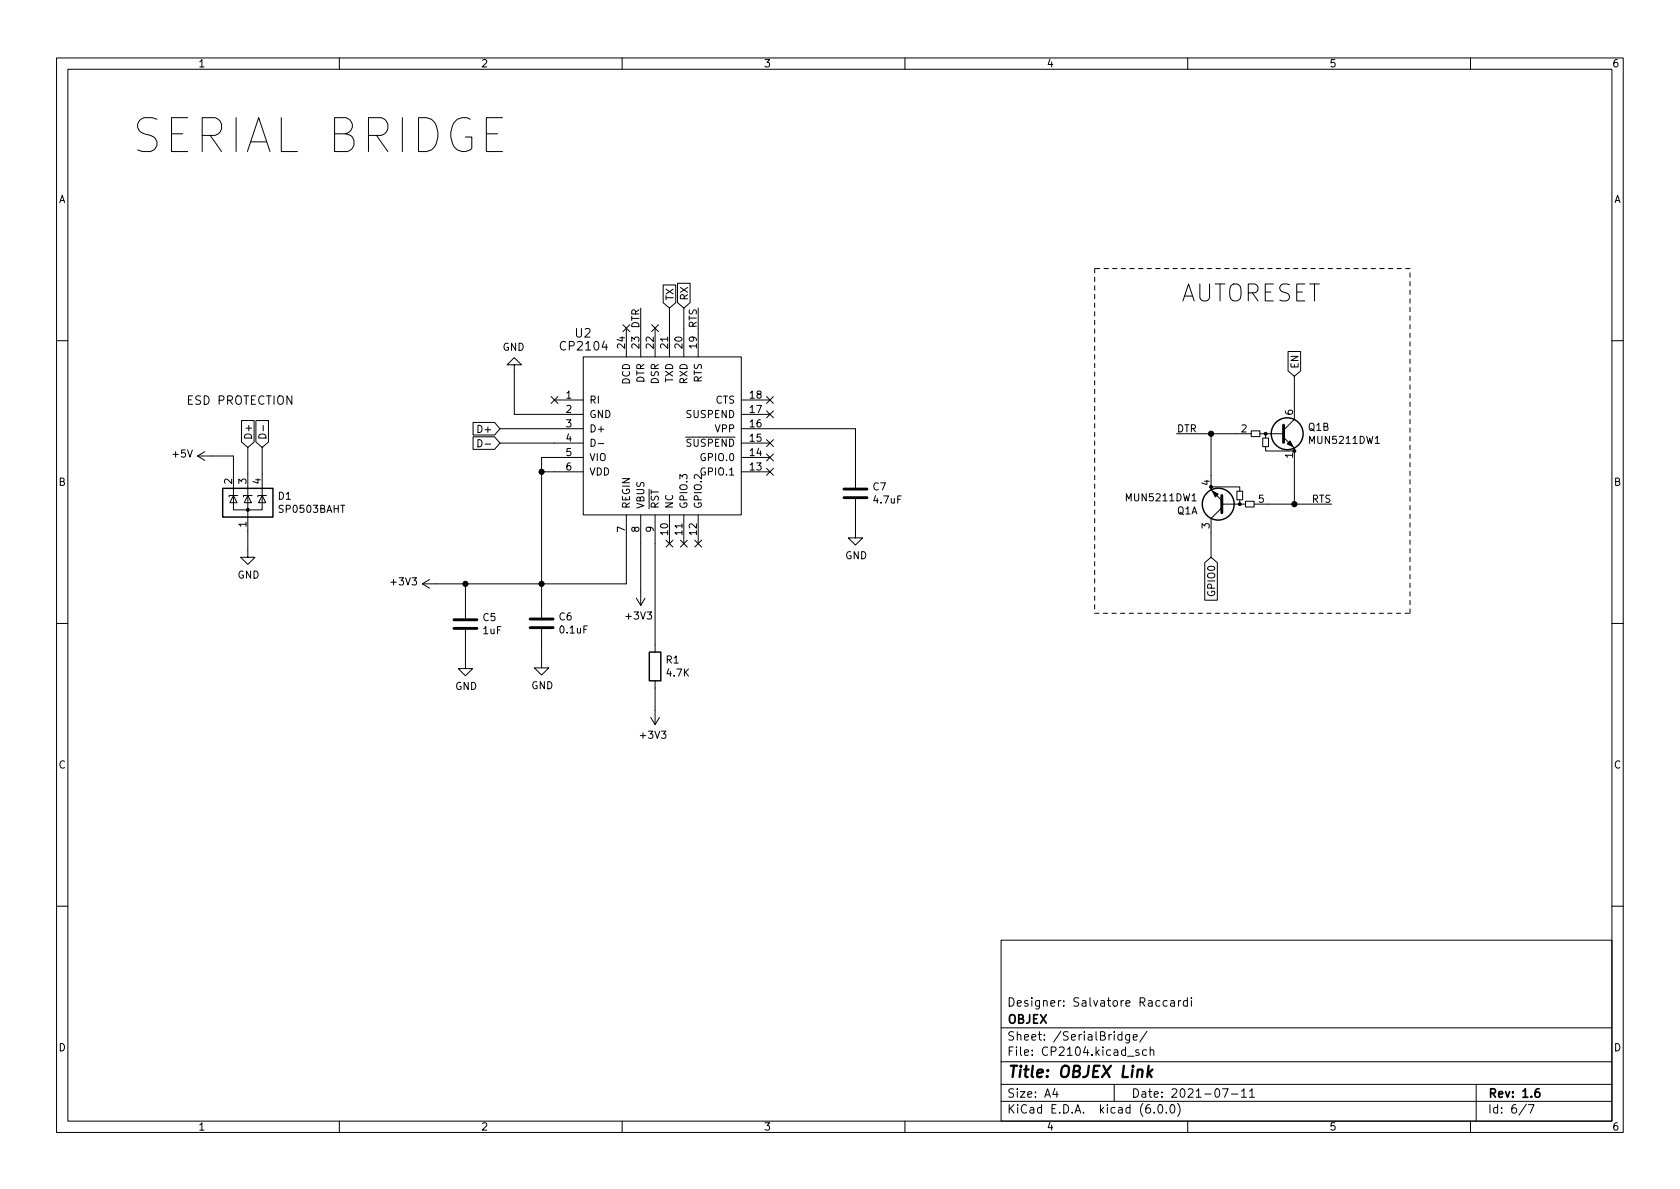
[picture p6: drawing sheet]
<svg xmlns="http://www.w3.org/2000/svg" width="297mm" height="210mm" viewBox="0 0 297 210" stroke-linecap="round" stroke-linejoin="round" font-family="sans-serif">
<g fill="none" stroke="#000" stroke-width=".18">
<path d="M10 10.2h277v190.1h-277zM12 12.2h273v186.1h-273zM60 10.2v2M110 10.2v2M160 10.2v2M210 10.2v2M260 10.2v2M110.1 57.4l1.3 1.2M110.7 58v5.1M111.4 57.4l-1.3 1.2M113.3 54.5v8.6M115.2 57.4l1.2 1.2"/>
<path d="M115.8 58v5.1M116.4 57.4l-1.2 1.2M117.3 50.4h2.2v3.1l-1.1 1-1.1-1zM118.4 54.5v8.6M119.8 50.1h2.2v3.4l-1.1 1-1.1-1zM120.9 54.5v8.6M123.4 54.5v8.6M10 60.2h2M36.2 79.9l-1.3 .7M42.7 74.4h2.2v3.8l-1.1 .9-1.1-.9zM43.8 79.1v19.4h1.3l-1.3 1.3-1.3-1.3h1.3M45.2 74.4h2.3v3.8l-1.1 .9-1.2-.9z"/>
<path d="M45.9 76.9a.66 .66 0 0 1 .8-.1 .66 .66 0 0 1 .3 .7h-1.2zM46.4 79.1v8.5M46.5 75.2v1M83.6 77.2h3.8l1 1.2-1 1.1h-3.8zM83.6 74.7h3.8l1 1.1-1 1.1h-3.8zM84.5 77.7a.64 .64 0 0 1 .7 .7 .64 .64 0 0 1-.7 .6zM85.8 78.5h.9M88.4 78.4h14.7M88.4 75.8h14.7M90.9 64.5h1.3l-1.3-1.3-1.2 1.3h1.2v8.8h12.2M97.4 70.1l1.3 1.2M98 70.7h5.1"/>
<path d="M98.7 70.1l-1.3 1.2M103.1 63.1h28v28h-28zM104.5 77.7a.64 .64 0 0 1 .8 .6 .64 .64 0 0 1-.8 .6zM105.8 78.4h1M131.1 70.7h5M131.1 78.4h5M131.1 75.8h20.2v10.4M131.1 73.3h5M135.5 77.7l1.3 1.3M135.5 72.7l1.3 1.2M135.5 70.1l1.3 1.2M136.8 77.7l-1.3 1.3"/>
<path d="M136.8 72.7l-1.3 1.2M136.8 70.1l-1.3 1.2M208 76.7h13.2M214.1 76.7v9.9l1.9 1.9M221.2 76.2h1.6v1h-1.6zM222.8 76.7h4M223.3 77.5h1v1.5h-1zM223.8 79v.8h5.1M223.8 76.7v.8M226.9 77.3l2 1.9v9.9M227.7 62.2h2.3v3.4l-1.1 .9-1.2-.9zM228.9 66.5v7.7l-2 1.9"/>
<path d="M285 60.2h2M34.9 80.6h6.4v7M34.9 80.6l1.3 .8M41.3 87.6v2.6h5.1v-2.6M41.3 87.6l.6 1.3h-1.3zM42 87.6h-1.5v.3M43.8 87.6l.6 1.3h-1.2zM44.6 87.6h-1.5v.3M46.4 87.6l.6 1.3h-1.3zM47.1 87.6h-1.5v.3M95.8 83.4h7.3M103.1 80.9h-7.3v28.3"/>
<path d="M110.7 91.1v12.1h-36M113.3 91.1v16M115.8 91.1v24.2M117.8 95.5l1.2 1.2M118.4 91.1v5M119 95.5l-1.2 1.2M120.3 95.5l1.2 1.2M120.9 91.1v5M121.5 95.5l-1.2 1.2M122.8 95.5l1.3 1.2M123.4 91.1v5M124.1 95.5l-1.3 1.2"/>
<path d="M131.1 83.4h5M131.1 80.9h5M135.5 80.3l1.3 1.2M135.5 82.8l1.3 1.2M136.8 80.3l-1.3 1.2M136.8 82.8l-1.3 1.2M151.3 88.3v6.8h1.2l-1.2 1.3-1.3-1.3h1.3M213 99.5l1.1-1 1.1 1v6.6h-2.2zM214.1 86.1h5.1v.8M216 89.8l-1.9 1.9v6.8M216.2 89.1h4M218.7 86.9h1v1.5h-1z"/>
<path d="M219.2 88.4v.7M220.2 88.6h1.5v1.1h-1.5zM221.7 89.1h13.8M10 110.2h2M74.7 103.2l1.2 .8M75.9 102.5l-1.2 .7M82.3 111.4v6.8h1.3l-1.3 1.3-1.3-1.3h1.3M82.3 103.2v6.1M95.8 111.2v6.9h1.2l-1.2 1.3-1.3-1.3h1.3M112.5 105.8l.8 1.3M114 105.8l-.7 1.3M285 110.2h2"/>
<path d="M115.1 126.9l.7 1.2M115.8 120.4v7.7M116.6 126.9l-.8 1.2M10 160.2h2M177 166.3h108v32h-108zM206.4 177l-.5-.1-.3 .3v.4l.2 .3h.6M207 177h.6v.9M207.6 177.3l-.5 .1a.29 .29 0 0 0-.2 .2 .29 .29 0 0 0 .2 .3h.5M208.4 176.9v1M208.8 176.9l-.3 .1-.1 .2M209.9 177l-.4-.1-.3 .3v.4l.2 .3h.5M209.9 176.4v1.5"/>
<path d="M210.6 176.4v.2M210.6 176.9v1M285 160.2h2M60 198.3v2M110 198.3v2M160 198.3v2M177 194.8h108M177 191.8h108M177 187.8h108M177 181.8h108M186.5 192.5l-.4 1h1M186.9 193v1"/>
<path d="M197 191.8v3M198.4 183l-.5-.1-.3 .3v.4l.2 .3h.6M198.4 182.4v1.5M199.7 182.9v1.2l-.3 .3h-.3M199.7 183l-.4-.1-.3 .3v.4l.1 .3h.6M200.4 183.4l.7-.1-.1-.3-.4-.1-.2 .2v.8h.6M201.4 185.7l-.4-.1-.2 .2 .1 .3 .5 .1v.4h-.6M202.7 185.7l-.4-.1-.3 .3v.4l.1 .3h.6M202.8 182.4l-1.3 1.9M203.4 185.8l.2-.2 .3 .1 .1 .9M203.4 185.1v1.5M204.1 196.7v.1"/>
<path d="M204.9 195.4l.2-.1a.81 .81 0 0 1 .6 .7 .81 .81 0 0 1-.3 .8h-.2a.81 .81 0 0 1-.6-.6 .81 .81 0 0 1 .3-.8zM206.2 196.7v.1M207.1 195.4l.1-.1a.81 .81 0 0 1 .6 .7 .81 .81 0 0 1-.3 .8h-.1a.81 .81 0 0 1-.6-.6 .81 .81 0 0 1 .3-.8zM208.2 195.1a1.72 1.72 0 0 1 0 2.3M210 198.3v2M216.1 192.5h1l-.6 1.5M217.7 193.5h1.2M219.5 193l.4-.5v1.5M219.5 194h.9M220.9 193l.5-.5v1.5M220.9 194h.9M260 198.3v2"/>
<path d="M261 191.8v6.5M269.9 195.3l-1.3 1.9M270.2 195.3h1l-.6 1.5"/>
</g>
<path d="M272.1 192.5a.59 .59 0 0 0-.7 .7v.5l.2 .3h.4l.2-.1 .1-.5-.2-.2-.4-.1-.3 .3" fill="none" stroke="#000" stroke-width=".3"/>
<path d="M203.1 188.5l-.3 2M203.1 189.7l.5 .8M203.8 189.1l-.9 .8" fill="none" stroke="#000" stroke-width=".4"/>
<path d="M226.9 75.2v3M149.2 88h4.1M149.2 86.5h4.1M216 87.6v3.1M80.3 111.1h4M80.3 109.6h4M93.7 111h4.1M93.7 109.5h4.1" fill="none" stroke="#000" stroke-width=".51"/>
<g fill="none" stroke="#000" stroke-width=".25">
<path d="M39.4 86.4h8.9v5h-8.9zM114.8 115.3h2v5.1h-2z"/>
<circle cx="227.6" cy="76.7" r="2.82"/>
<circle cx="215.4" cy="89.1" r="2.82"/>
</g>
<g fill="#000" stroke="#000" stroke-width=".18">
<path d="M227.6 78.5l.5-.5 .5 1zM214.4 86.9l1 .5-.5 .5z"/>
<circle cx="214.1" cy="76.7" r=".46"/>
<circle cx="223.8" cy="76.7" r=".25"/>
<circle cx="228.9" cy="79.8" r=".25"/>
<circle cx="43.8" cy="90.2" r=".25"/>
<circle cx="95.8" cy="83.4" r=".46"/>
<circle cx="219.2" cy="89.1" r=".25"/>
<circle cx="228.9" cy="89.1" r=".46"/>
<circle cx="82.3" cy="103.2" r=".46"/>
<circle cx="95.8" cy="103.2" r=".46"/>
</g>
<path d="M193.5 47.5v61M249.3 47.5h-55.8M193.5 108.5h55.8M249.3 108.5v-61" fill="none" stroke="#000" stroke-width=".18" stroke-dasharray=".8 .8"/>
<text font-size="8.3" x="23.1" y="27.1">SERIAL BRIDGE</text>
<text font-size="4.2" x="208.8" y="53.4">AUTORESET</text>
<text font-size="2.8" x="178" y="190.6">Title: OBJEX Link</text>
<g font-size="2.1">
<text x="101.7" y="59.7">U2</text>
<text x="99.4" y="62">CP2104</text>
<text x="32.9" y="71.6">ESD PROTECTION</text>
<text x="178" y="178">Designer: Salvatore Raccardi</text>
<text x="178" y="184">Sheet: /SerialBridge/</text>
<text x="178" y="181">OBJEX</text>
<text x="178" y="186.7">File: CP2104.kicad_sch</text>
<text x="178" y="196.9">KiCad E.D.A. kicad (6.0.0)</text>
<text x="178" y="194.1">Size: A4</text>
<text x="200" y="194.1">Date: 2021-07-11</text>
<text x="263" y="194.1">Rev: 1.6</text>
<text x="263" y="196.9">Id: 6/7</text>
</g>
<g font-size="1.8">
<text x="35" y="11.9">1</text>
<text x="85" y="11.9">2</text>
<text x="135" y="11.9">3</text>
<text x="185" y="11.9">4</text>
<text x="235" y="11.9">5</text>
<text x="285" y="11.9">6</text>
<text x="10.3" y="35.9">A</text>
<text x="285.3" y="35.9">A</text>
<text x="119.1" y="53.2" transform="rotate(-90 119.1 53.2)">TX</text>
<text x="121.6" y="53.2" transform="rotate(-90 121.6 53.2)">RX</text>
<text x="113" y="58.1" transform="rotate(-90 113 58.1)">DTR</text>
<text x="123.2" y="58" transform="rotate(-90 123.2 58)">RTS</text>
<text x="88.8" y="62">GND</text>
<text x="110.5" y="61.6" transform="rotate(-90 110.5 61.6)">24</text>
<text x="113" y="61.6" transform="rotate(-90 113 61.6)">23</text>
<text x="115.6" y="61.6" transform="rotate(-90 115.6 61.6)">22</text>
<text x="118.1" y="61.6" transform="rotate(-90 118.1 61.6)">21</text>
<text x="120.6" y="61.6" transform="rotate(-90 120.6 61.6)">20</text>
<text x="123.2" y="61.6" transform="rotate(-90 123.2 61.6)">19</text>
<text x="229.6" y="65.3" transform="rotate(-90 229.6 65.3)">EN</text>
<text x="100.1" y="70.5">1</text>
<text x="104.1" y="71.4">RI</text>
<text x="111.4" y="68" transform="rotate(-90 111.4 68)">DCD</text>
<text x="113.9" y="67.8" transform="rotate(-90 113.9 67.8)">DTR</text>
<text x="116.5" y="67.9" transform="rotate(-90 116.5 67.9)">DSR</text>
<text x="119" y="67.7" transform="rotate(-90 119 67.7)">TXD</text>
<text x="121.5" y="67.9" transform="rotate(-90 121.5 67.9)">RXD</text>
<text x="124.1" y="67.7" transform="rotate(-90 124.1 67.7)">RTS</text>
<text x="126.5" y="71.4">CTS</text>
<text x="132.6" y="70.5">18</text>
<text x="44.5" y="77.8" transform="rotate(-90 44.5 77.8)">D+</text>
<text x="84.8" y="76.5">D+</text>
<text x="100.1" y="73">2</text>
<text x="100.1" y="75.6">3</text>
<text x="104.1" y="73.9">GND</text>
<text x="104.1" y="76.4">D+</text>
<text x="121.5" y="73.9">SUSPEND</text>
<text x="126.5" y="76.4">VPP</text>
<text x="132.6" y="75.6">16</text>
<text x="132.6" y="73">17</text>
<text x="208" y="76.4">DTR</text>
<text x="219.5" y="76.4">2</text>
<text x="228.6" y="73.4" transform="rotate(-90 228.6 73.4)">6</text>
<text x="231.3" y="76.2">Q1B</text>
<text x="30.6" y="80.9">+5V</text>
<text x="100.1" y="78.1">4</text>
<text x="100.1" y="80.6">5</text>
<text x="100.1" y="83.2">6</text>
<text x="104.1" y="81.5">VIO</text>
<text x="120.1" y="79">~{SUSPEND}</text>
<text x="124.1" y="81.5">GPIO.0</text>
<text x="132.6" y="83.2">13</text>
<text x="132.6" y="80.6">14</text>
<text x="132.6" y="78.1">15</text>
<text x="228.6" y="81" transform="rotate(-90 228.6 81)">1</text>
<text x="231.7" y="78.5">MUN5211DW1</text>
<text x="10.3" y="85.9">B</text>
<text x="41" y="85.6" transform="rotate(-90 41 85.6)">2</text>
<text x="43.6" y="85.6" transform="rotate(-90 43.6 85.6)">3</text>
<text x="46.1" y="85.6" transform="rotate(-90 46.1 85.6)">4</text>
<text x="49.2" y="88.4">D1</text>
<text x="104.1" y="84.1">VDD</text>
<text x="124.1" y="84.1">GPIO.1</text>
<text x="154.4" y="86.7">C7</text>
<text x="154.6" y="89">4.7uF</text>
<text x="199.3" y="88.6">MUN5211DW1</text>
<text x="213.9" y="85.8" transform="rotate(-90 213.9 85.8)">4</text>
<text x="222.5" y="88.9">5</text>
<text x="231.9" y="88.9">RTS</text>
<text x="285.3" y="85.9">B</text>
<text x="43.6" y="93.2" transform="rotate(-90 43.6 93.2)">1</text>
<text x="49.5" y="90.7">SP0503BAHT</text>
<text x="110.5" y="94.1" transform="rotate(-90 110.5 94.1)">7</text>
<text x="111.4" y="90" transform="rotate(-90 111.4 90)">REGIN</text>
<text x="113" y="94.1" transform="rotate(-90 113 94.1)">8</text>
<text x="113.9" y="90" transform="rotate(-90 113.9 90)">VBUS</text>
<text x="115.6" y="94.1" transform="rotate(-90 115.6 94.1)">9</text>
<text x="116.5" y="90" transform="rotate(-90 116.5 90)">~{RST}</text>
<text x="118.1" y="94.6" transform="rotate(-90 118.1 94.6)">10</text>
<text x="119" y="90" transform="rotate(-90 119 90)">NC</text>
<text x="120.6" y="94.6" transform="rotate(-90 120.6 94.6)">11</text>
<text x="121.5" y="90" transform="rotate(-90 121.5 90)">GPIO.3</text>
<text x="123.2" y="94.6" transform="rotate(-90 123.2 94.6)">12</text>
<text x="124.1" y="90" transform="rotate(-90 124.1 90)">GPIO.2</text>
<text x="208.1" y="91">Q1A</text>
<text x="213.9" y="93.5" transform="rotate(-90 213.9 93.5)">3</text>
<text x="149.4" y="98.9">GND</text>
<text x="42" y="102.3">GND</text>
<text x="69.3" y="103.5">+3V3</text>
<text x="214.8" y="105.2" transform="rotate(-90 214.8 105.2)">GPIO0</text>
<text x="85.4" y="109.8">C5</text>
<text x="85.4" y="112.1">1uF</text>
<text x="98.9" y="109.7">C6</text>
<text x="99.1" y="112">0.1uF</text>
<text x="110.8" y="109.5">+3V3</text>
<text x="117.8" y="117.3">R1</text>
<text x="118" y="119.6">4.7K</text>
<text x="80.5" y="122">GND</text>
<text x="93.9" y="121.9">GND</text>
<text x="113.4" y="130.6">+3V3</text>
<text x="10.3" y="135.9">C</text>
<text x="285.3" y="135.9">C</text>
<text x="10.3" y="185.9">D</text>
<text x="285.3" y="185.9">D</text>
<text x="35" y="199.9">1</text>
<text x="85" y="199.9">2</text>
<text x="135" y="199.9">3</text>
<text x="185" y="199.9">4</text>
<text x="235" y="199.9">5</text>
<text x="285" y="199.9">6</text>
</g>
</svg>
